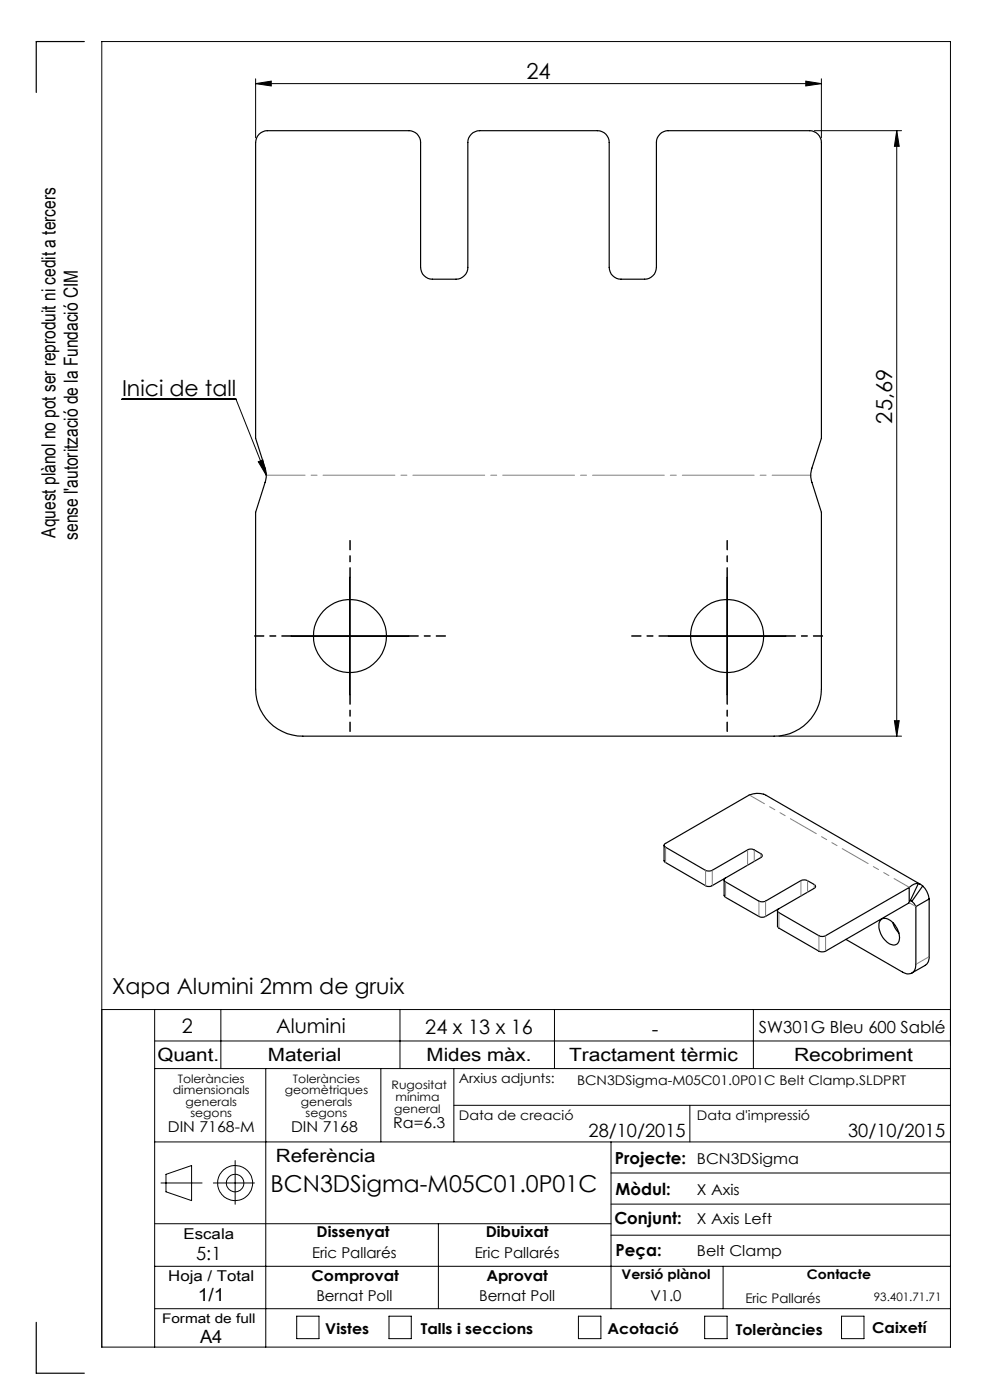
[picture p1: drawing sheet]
<svg xmlns="http://www.w3.org/2000/svg" width="210mm" height="297mm" viewBox="0 0 210 297" stroke-linecap="round" stroke-linejoin="round" font-family="sans-serif">
<g fill="none" stroke="#000" stroke-width=".21">
<path d="M54.2 17.7l3.3-.5v1zM54.2 16.7v12.5M54.2 17.7h120M170.9 17.2l3.3 .5-3.3 .5zM174.2 16.7v12.5M172.7 27.7h18.5M190.2 27.7v128.5M190.2 27.7l.5 3.3h-1zM25.9 84.7h24.2l6.4 16.1M54.8 98l.9-.4 .8 3.2zM61.7 134.9h25M74.2 122.4v25"/>
<path d="M141.7 134.9h25M154.2 122.4v25M165.2 156.2h26M189.7 152.9h1l-.5 3.3zM21.6 214.2h180M32.8 214.2v71.6M46.8 214.2v12.5M84.8 214.2v12.5M117.6 214.2v12.5M159.8 214.2v12.5M32.8 220.8h168.8M32.8 226.7h168.8"/>
<path d="M56.4 226.7v59.1M80.8 226.7v15.5M96.3 226.7v15.5M96.3 234.5h105.3M146.3 234.5v7.7M32.8 259.6h96.8M32.8 242.2h168.8M34.1 251h8.8M35.2 249.1l5.4-1.8v7.4l-5.4-1.9zM45.3 251h8.7M49.9 246.2v9.3M93 259.6v18"/>
<path d="M129.6 242.2v35.4M129.6 255.4h72M129.6 248.8h72M32.8 277.6h168.8M32.8 268.6h168.8M62.9 279.2h4.8v4.8h-4.8zM82.5 279.2h4.7v4.8h-4.7zM122.7 279.2h4.8v4.8h-4.8zM129.6 262h72M149.5 279.2h4.7v4.8h-4.7zM153.4 268.6v9M178.5 279.2h4.8v4.8h-4.8z"/>
<path d="M21.6 285.8h180v-277h-180v277"/>
<circle cx="49.9" cy="251" r="3.7"/>
<circle cx="49.9" cy="251" r="1.86"/>
</g>
<path d="M61.8 134.9h-7.8M74.3 122.4v-7.7M86.8 134.9h7.7M141.8 134.9h-7.8M154.3 122.4v-7.7M166.8 134.9h7.7M74.3 147.4v7.8M154.3 147.4v7.8" fill="none" stroke="#000" stroke-width=".21" stroke-dasharray="15.2 1.3 1.3 1.3" stroke-dashoffset="13.3"/>
<g fill="none" stroke="#000" stroke-width=".25">
<path d="M17.9 8.8h-10.2v10.8M55 28.5a2.72 2.72 0 0 1 1.7-.8h30a2.47 2.47 0 0 1 2.5 2.5v26.5a2.53 2.53 0 0 0 2.5 2.5h5a2.53 2.53 0 0 0 2.5-2.5v-26.5a2.53 2.53 0 0 1 2.5-2.5h25a2.47 2.47 0 0 1 2.5 2.5v26.5a2.53 2.53 0 0 0 2.5 2.5h5a2.53 2.53 0 0 0 2.5-2.5v-26.5a2.53 2.53 0 0 1 2.5-2.5h30a2.53 2.53 0 0 1 2.5 2.5v62.8l-2 6.3a4.8 4.8 0 0 0 0 3l2 6.4v37.5a10 10 0 0 1-10 10h-100a10 10 0 0 1-10-10v-37.5l2-6.4a4.8 4.8 0 0 0 0-3l-2-6.3v-62.8a2.72 2.72 0 0 1 .8-1.7zM140.9 179.3v3.3l.1 .3 8.6 5a1.5 1.5 0 0 0 1.5 0l2.8-1.6M153.9 186.3l7.5-4.4a.43 .43 0 0 0 .3-.4 .43 .43 0 0 0-.3-.4l-1.4-.8a1.5 1.5 0 0 0-1.4 0l-7.5 4.3-.9 .2-.6-.2-8.4-4.9a.42 .42 0 0 1-.3-.4 .42 .42 0 0 1 .3-.4l17.7-10.2a4.2 4.2 0 0 1 3.6 0l32.7 18.9M153.9 186.3a.43 .43 0 0 0-.3 .4 .43 .43 0 0 0 .3 .4l7.1 4.1 .9 .1 .5-.1 7.5-4.4a1.5 1.5 0 0 1 1.4 0l1.4 .8a.43 .43 0 0 1 .3 .4 .43 .43 0 0 1-.3 .5l-10.3 5.9a1.5 1.5 0 0 1-1.4 0l-7.3-4.3-.1-3.4M186.7 195.3a1.65 1.65 0 0 1 2.5 .2 3.8 3.8 0 0 1 1.2 4.6 1.95 1.95 0 0 1-2.7-.7 3.8 3.8 0 0 1-1-4.1zM189.4 195.7a4.7 4.7 0 0 0 1.3 2.2M192.9 188.3l-17.8 10.2a1.5 1.5 0 0 1-1.4 0l-8.5-4.9a.43 .43 0 0 1-.3-.4 .43 .43 0 0 1 .3-.4M192.9 191.5l-17.8 10.3-.5 .1-.9-.1-8.5-4.9-.3-.3v-3.4M192.9 188.3v3.2M193.1 191l-.2 .5M193.1 191l.3 .2"/>
<path d="M193.4 191.2l.9 1.1M194.3 192.3v12.3a1.73 1.73 0 0 1-.8 1.8 1.73 1.73 0 0 1-2-.2l-12.1-6.9M194.8 187.4a2.43 2.43 0 0 0-1.9 .9M194.8 187.4l.9 .6M194.8 187.4l-1.7 3.6M195.7 188a4.5 4.5 0 0 1 1.4 2.7M195.7 188l-2.3 3.2M197.1 190.7v12.2a2.01 2.01 0 0 1-.8 1.9l-2.9 1.6M197.1 190.7l-2.8 1.6M7.7 280.5v10.8h10.2"/>
<circle cx="74.2" cy="134.9" r="7.8"/>
<circle cx="154.2" cy="134.9" r="7.8"/>
</g>
<path d="M172 100.8h-115.5" fill="none" stroke="#808080" stroke-width=".21" stroke-dasharray="15.2 1.3 1.3 1.3" stroke-dashoffset="7"/>
<g fill="#000">
<path d="M54.8 98l.9-.4 .8 3.2z"/>
<path d="M54.2 17.7l3.3-.5v1zM170.9 17.2l3.3 .5-3.3 .5z"/>
<path d="M189.7 152.9h1l-.5 3.3zM190.2 27.7l.5 3.3h-1z"/>
</g>
<path d="M158.9 168.6l34 19.6" fill="none" stroke="#808080" stroke-width=".21" stroke-dasharray="6.3 1.3 1.3 1.3 1.3 1.3" stroke-dashoffset="2.6"/>
<g fill="none" stroke="#808080" stroke-width=".21" stroke-dasharray="6.3 1.3 1.3 1.3 1.3 1.3">
<path d="M141.2 179.7v3.3M149.7 187.9v-3.3M151.1 184.6v3.3M153.9 187.1v3.2M158.6 183.5v-3.2M160 180.3v2.4M161 194.4v-3.3M161.4 181.9v-.8M162.4 191.1v3.3M165.2 193.6v3.3M169.9 190.1v-3.3M171.3 186.8v2.5"/>
<path d="M172.7 188.4v-.8M175.1 198.5v3.3M192.9 191.5l1.4 .8M173.7 201.8v-3.3M194.3 204.6l2.8-1.7"/>
</g>
<text font-size="4.9" x="57.4" y="253">BCN3DSigma-M05C01.0P01C</text>
<g font-size="4.7">
<text x="111.7" y="16.7">24</text>
<text x="25.9" y="84.1">Inici de tall</text>
<text x="189.2" y="89.9" transform="rotate(-90 189.2 89.9)">25,69</text>
<text x="23.8" y="210.9">Xapa Alumini 2mm de gruix</text>
</g>
<g font-size="4.2">
<text x="38.6" y="219">2</text>
<text x="58.6" y="219.2">Alumini</text>
<text x="90.2" y="219.4">24 x 13 x 16</text>
<text x="138.3" y="219.7">-</text>
</g>
<g font-size="4.1">
<text x="11.8" y="114" transform="rotate(-90 11.8 114)">Aquest plànol no pot ser reproduit ni cedit a tercers</text>
<text x="16.5" y="114.5" transform="rotate(-90 16.5 114.5)">sense l'autorització de la Fundació CIM</text>
</g>
<g font-size="3.9">
<text x="33.4" y="225">Quant.</text>
<text x="56.8" y="225">Material</text>
<text x="90.5" y="225">Mides màx.</text>
<text x="120.7" y="225">Tractament tèrmic</text>
<text x="168.4" y="225">Recobriment</text>
<text x="124.8" y="241.3">28/10/2015</text>
<text x="179.9" y="241.3">30/10/2015</text>
<text x="58.5" y="246.5">Referència</text>
<text x="41.6" y="267.2">5:1</text>
<text x="41.9" y="276.1">1/1</text>
<text x="42.4" y="284.9">A4</text>
</g>
<g font-size="3.5">
<text x="161" y="219.2">SW301G Bleu 600 Sablé</text>
<text x="130.5" y="246.8">Projecte:</text>
<text x="130.6" y="253.4">Mòdul:</text>
<text x="130.3" y="259.8">Conjunt:</text>
<text x="130.6" y="266.4">Peça:</text>
</g>
<g font-size="3.2">
<text x="83.4" y="239.3">Ra=6.3</text>
<text x="35.6" y="240.1">DIN 7168-M</text>
<text x="61.7" y="240.1">DIN 7168</text>
<text x="147.8" y="246.8">BCN3DSigma</text>
<text x="147.8" y="253.4">X Axis</text>
<text x="38.9" y="262.9">Escala</text>
<text x="67.2" y="262.5">Dissenyat</text>
<text x="103" y="262.5">Dibuixat</text>
<text x="147.8" y="259.8">X Axis Left</text>
<text x="66.2" y="266.8">Eric Pallarés</text>
<text x="100.7" y="266.8">Eric Pallarés</text>
<text x="147.8" y="266.4">Belt Clamp</text>
<text x="35.7" y="271.7">Hoja / Total</text>
<text x="66.1" y="271.7">Comprovat</text>
<text x="103.2" y="271.7">Aprovat</text>
<text x="67.1" y="276.1">Bernat Poll</text>
<text x="101.6" y="276.1">Bernat Poll</text>
<text x="138" y="276.1">V1.0</text>
<text x="69" y="283.1">Vistes</text>
<text x="89.3" y="283.1">Talls i seccions</text>
<text x="128.8" y="283.1">Acotació</text>
<text x="156.1" y="283.2">Toleràncies</text>
<text x="185" y="282.8">Caixetí</text>
</g>
<g font-size="2.8">
<text x="97.3" y="229.6">Arxius adjunts:</text>
<text x="122.4" y="230.2">BCN3DSigma-M05C01.0P01C Belt Clamp.SLDPRT</text>
<text x="97.3" y="237.7">Data de creació</text>
<text x="147.8" y="237.7">Data d'impressió</text>
<text x="131.8" y="271.4">Versió plànol</text>
<text x="171.2" y="271.4">Contacte</text>
<text x="34.4" y="280.7">Format de full</text>
<text x="158.1" y="276.3">Eric Pallarés</text>
</g>
<g font-size="2.5">
<text x="36.7" y="232.1">dimensionals</text>
<text x="37.7" y="229.6">Toleràncies</text>
<text x="60.4" y="232.1">geomètriques</text>
<text x="62.1" y="229.6">Toleràncies</text>
<text x="83.1" y="231">Rugositat</text>
<text x="83.9" y="233.5">mínima</text>
<text x="39.4" y="234.6">generals</text>
<text x="40.4" y="237.1">segons</text>
<text x="63.8" y="234.6">generals</text>
<text x="64.8" y="237.1">segons</text>
<text x="83.6" y="236.2">general</text>
<text x="185.4" y="276.1">93.401.71.71</text>
</g>
</svg>
